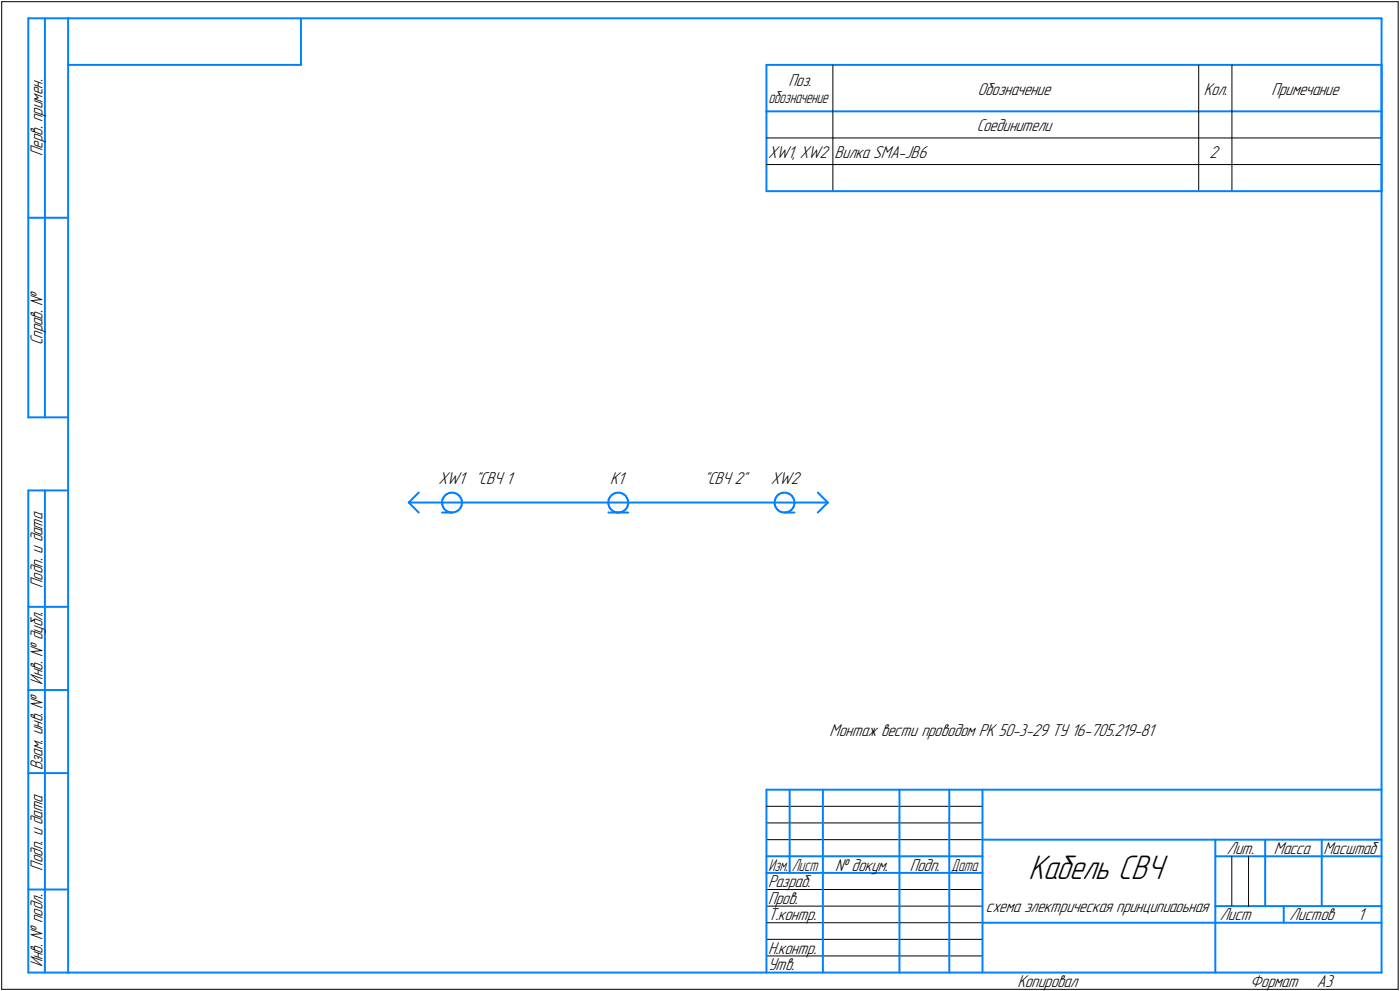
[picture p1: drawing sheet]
<svg xmlns="http://www.w3.org/2000/svg" width="421mm" height="298mm" viewBox="0 0 421 298" stroke-linecap="round" stroke-linejoin="round" font-family="sans-serif">
<g fill="none" stroke="#0080ff" stroke-width=".59">
<path d="M8.5 5.5v120zM8.5 5.5h12zM13.5 5.5v120zM20.5 5.5v287zM20.5 5.5h395zM20.5 19.5h70zM90.5 5.5v14zM230.5 19.5h185zM230.5 19.5v38zM415.5 19.5v38zM415.5 5.5v287zM230.5 33.5h185z"/>
<path d="M230.5 57.5h20zM250.5 57.5h110zM360.5 57.5h10zM370.5 57.5h45zM8.5 65.5h12zM8.5 125.5h12zM8.5 147.5v145zM8.5 147.5h12zM13.5 147.5v145zM122.9 151.1l3-3zM122.9 151.1l3 3zM122.9 151.1h126.1z"/>
<path d="M132.9 154.1h3zM133 151v.7zM133 151.7l.2 .7zM133.1 150.3l-.1 .7zM133.2 152.4l.4 .6zM133.3 149.6l-.2 .7zM133.6 153l.5 .5zM133.8 149.1l.5-.5zM133.8 149.1l-.5 .5zM134.1 153.5l.6 .4zM134.3 148.6l.7-.3zM134.7 153.9l.7 .2z"/>
<path d="M135 148.3l.7-.1zM135.4 154.1h.7zM135.7 148.2h.7zM136.1 154.1l.7-.1zM136.4 148.2l.7 .2zM136.8 154l.6-.2zM137.1 148.4l.6 .3zM137.4 153.8l.6-.5zM137.7 148.7l.5 .5zM138.2 149.2l.4 .6zM138.5 152.8l-.5 .5zM138.6 149.8l.3 .7z"/>
<path d="M138.8 152.1l-.3 .7zM138.9 150.5v.6zM138.9 151.5l-.1 .6zM138.9 151.1v.4zM183 151v.7zM183 154.1h2.9zM183 151.7l.2 .7zM183 150.3v.7zM183.2 152.4l.4 .6zM183.3 149.6l-.3 .7zM183.6 153l.5 .5zM183.8 149.1l.5-.5z"/>
<path d="M183.8 149.1l-.5 .5zM184.1 153.5l.6 .4zM184.3 148.6l.7-.3zM184.7 153.9l.7 .2zM185 148.3l.7-.1zM185.4 154.1h.7zM185.7 148.2h.7zM185.9 154.1h3zM186.1 154.1l.7-.1zM186.4 148.2l.7 .2zM186.8 154l.6-.2zM187.1 148.4l.6 .3z"/>
<path d="M187.4 153.8l.6-.5zM187.7 148.7l.5 .5zM188.2 149.2l.4 .6zM188.5 152.8l-.5 .5zM188.6 149.8l.2 .7zM188.8 152.1l-.3 .7zM188.8 150.5l.1 .6zM188.9 151.5l-.1 .6zM188.9 151.1v.4zM233 151v.7zM233 151.7l.2 .7zM233.1 150.3l-.1 .7z"/>
<path d="M233.2 152.4l.4 .6zM233.3 149.6l-.2 .7zM233.6 153l.5 .5zM233.8 149.1l.5-.5zM233.8 149.1l-.5 .5zM234.1 153.5l.6 .4zM234.3 148.6l.6-.3zM234.7 153.9l.7 .2zM234.9 148.3l.8-.1zM235.4 154.1h.7zM235.7 148.2h.7zM235.9 154.1h3z"/>
<path d="M236.1 154.1l.7-.1zM236.4 148.2l.7 .2zM236.8 154l.6-.2zM237.1 148.4l.6 .3zM237.4 153.8l.6-.5zM237.7 148.7l.5 .5zM238.2 149.2l.4 .6zM238.5 152.8l-.5 .5zM238.6 149.8l.2 .7zM238.8 152.1l-.3 .7zM238.8 150.5l.1 .6zM238.9 151.5l-.1 .6z"/>
<path d="M238.9 151.1v.4zM246 148.1l3 3zM249 151.1l-3 3zM8.5 182.5h12zM8.5 207.5h12zM8.5 232.5h12zM230.5 237.5h185zM230.5 237.5v55zM237.5 237.5v25zM247.5 237.5v55zM270.5 237.5v55zM285.5 237.5v55z"/>
<path d="M295.5 237.5v55zM230.5 257.5h65zM295.5 252.5h120zM365.5 252.5v40zM365.5 257.5h15zM380.5 252.5v20zM380.5 257.5h35zM397.5 252.5v20zM8.5 267.5h12zM230.5 262.5h65zM295.5 277.5h70zM365.5 277.5h50z"/>
<path d="M365.5 272.5h50zM386.1 272.5v5zM8.5 292.5h12zM20.5 292.5h395z"/>
</g>
<g fill="none" stroke="#000" stroke-width=".3">
<path d="M.5 .5v297zM.5 .5h420zM250.5 19.5v38zM360.5 19.5v38zM370.5 19.5v38zM420.5 .5v297zM230.5 41.5h20zM230.5 49.5h20zM250.5 41.5h110zM250.5 49.5h110zM360.5 41.5h10zM360.5 49.5h10z"/>
<path d="M370.5 41.5h45zM370.5 49.5h45zM230.5 247.5h65zM230.5 252.5h65zM230.5 242.5h65zM370.5 257.5v15zM375.5 257.5v15zM230.5 267.5h65zM230.5 272.5h65zM230.5 277.5h65zM.5 297.5h420zM230.5 282.5h65z"/>
<path d="M230.5 287.5h65z"/>
</g>
<path d="M183.6 141.4h4.9zM183.6 141.4h4.9zM183.6 141.4h4.9zM183.6 141.5h4.9zM183.6 141.5h4.9zM183.6 141.6h4.9zM183.6 141.6h4.9zM183.6 141.6h4.9zM183.6 141.7h4.9zM183.6 141.7h4.9zM183.6 141.8h4.9zM183.6 141.8h4.9zM183.6 141.9h4.9zM183.6 141.9h4.9zM183.6 141.9h4.9zM183.6 142h4.9zM183.6 142h4.9zM183.6 142.1h4.9zM183.6 142.1h4.9zM183.6 142.2h4.9zM183.6 142.2h4.9zM183.6 142.2h4.9zM183.6 142.3h4.9zM183.6 142.3h4.9zM183.6 142.4h4.9zM183.6 142.4h4.9zM183.6 142.5h4.9zM183.6 142.5h4.9zM183.6 142.5h4.9zM183.6 142.6h4.9zM183.6 142.6h4.9zM183.6 142.7h4.9zM183.6 142.7h4.9zM183.6 142.7h4.9zM183.6 142.8h4.9zM183.6 142.8h4.9zM183.6 142.9h4.9zM183.6 142.9h4.9zM183.6 143h4.9zM183.6 143h4.9zM183.6 143h4.9zM183.6 143.1h4.9zM183.6 143.1h4.9zM183.6 143.2h4.9zM183.6 143.2h4.9zM183.6 143.3h4.9zM183.6 143.3h4.9zM183.6 143.3h4.9zM183.6 143.4h4.9zM183.6 143.4h4.9zM183.6 143.5h4.9zM183.6 143.5h4.9zM183.6 143.6h4.9zM183.6 143.6h4.9zM183.6 143.6h4.9zM183.6 143.7h4.9zM183.6 143.7h4.9zM183.6 143.8h4.9zM183.6 143.8h4.9zM183.6 143.8h4.9zM183.6 143.9h4.9zM183.6 143.9h4.9zM183.6 144h4.9zM183.6 144h4.9zM183.6 144.1h4.9zM183.6 144.1h4.9zM183.6 144.1h4.9zM183.6 144.2h4.9zM183.6 144.2h4.9zM183.6 144.3h4.9zM183.6 144.3h4.9zM183.6 144.4h4.9zM183.6 144.4h4.9zM183.6 144.4h4.9zM183.6 144.5h4.9zM183.6 144.5h4.9zM183.6 144.6h4.9zM183.6 144.6h4.9zM183.6 144.7h4.9zM183.6 144.7h4.9zM183.6 144.7h4.9zM183.6 144.8h4.9zM183.6 144.8h4.9zM183.6 144.9h4.9zM183.6 144.9h4.9zM183.6 144.9h4.9zM183.6 145h4.9zM183.6 145h4.9zM183.6 145.1h4.9zM183.6 145.1h4.9zM183.6 145.2h4.9zM183.6 145.2h4.9zM183.6 145.2h4.9zM183.6 145.3h4.9zM183.6 145.3h4.9zM183.6 145.4h4.9zM183.6 145.4h4.9zM183.6 145.5h4.9zM183.6 145.5h4.9zM183.6 145.5h4.9zM183.6 145.6h4.9zM183.6 145.6h4.9zM183.6 145.7h4.9zM183.6 145.7h4.9zM183.6 145.8h4.9zM183.6 145.8h4.9zM183.6 145.8h4.9zM183.6 145.9h4.9zM183.6 145.9h4.9zM183.6 146h4.9zM183.6 146h4.9zM183.6 146h4.9zM183.6 146.1h4.9zM183.6 146.1h4.9zM183.6 146.2h4.9zM183.6 146.2h4.9zM183.6 146.3h4.9zM183.6 146.3h4.9zM183.6 146.3h4.9zM183.6 146.4h4.9zM183.6 146.4h4.9zM183.6 146.5h4.9z" fill="#fff" stroke="#fff" stroke-width=".3"/>
<text font-size="10.9" x="309.3" y="264.2">Кабель СВЧ</text>
<g font-size="5.5">
<text x="237.2" y="25.9">Поз.</text>
<text x="294.1" y="28.5">Обозначение</text>
<text x="362.1" y="28.5">Кол.</text>
<text x="382.4" y="28.5">Примечание</text>
<text x="293.8" y="39.4">Соединители</text>
<text x="12.8" y="47" transform="rotate(-90 12.8 47)">Перв. примен.</text>
<text x="231" y="47.5">XW1, XW2</text>
<text x="251" y="47.5">Вилка SMA-JB6</text>
<text x="363.8" y="47.5">2</text>
<text x="12.8" y="103.9" transform="rotate(-90 12.8 103.9)">Справ. №</text>
<text x="131.8" y="145.4">XW1 &quot;СВЧ 1</text>
<text x="183.5" y="145.4">К1</text>
<text x="211.8" y="145.4">&quot;СВЧ 2&quot;</text>
<text x="231.8" y="145.4">XW2</text>
<text x="12.8" y="176.8" transform="rotate(-90 12.8 176.8)">Подп. и дата</text>
<text x="12.8" y="205.9" transform="rotate(-90 12.8 205.9)">Инв. № дубл.</text>
<text x="249.5" y="221.4">Монтаж вести проводом PK 50-3-29 ТУ 16-705.219-81</text>
<text x="12.8" y="231.7" transform="rotate(-90 12.8 231.7)">Взам. инв. №</text>
<text x="369" y="256.8">Лит.</text>
<text x="383.1" y="256.8">Масса</text>
<text x="398" y="256.8">Масштаб</text>
<text x="12.8" y="261.8" transform="rotate(-90 12.8 261.8)">Подп. и дата</text>
<text x="251.1" y="261.8">№ докум.</text>
<text x="273.6" y="261.8">Подп.</text>
<text x="231" y="266.8">Разраб.</text>
<text x="231" y="271.8">Пров.</text>
<text x="296.5" y="274.2">схема электрическая принципиаоьная</text>
<text x="231" y="276.8">Т.контр.</text>
<text x="366.8" y="276.8">Лист</text>
<text x="387.9" y="276.8">Листов</text>
<text x="408.4" y="276.8">1</text>
<text x="231" y="286.8">Н.контр.</text>
<text x="12.8" y="290.9" transform="rotate(-90 12.8 290.9)">Инв. № подл.</text>
<text x="231" y="291.8">Утв.</text>
<text x="306" y="296.8">Копировал</text>
<text x="376" y="296.8">Формат</text>
<text x="396" y="296.8">A3</text>
</g>
<g font-size="5.4">
<text x="231.1" y="30.9">обозначение</text>
<text x="231.1" y="261.8">Изм.</text>
<text x="238.1" y="261.8">Лист</text>
<text x="286.1" y="261.8">Дата</text>
</g>
</svg>
